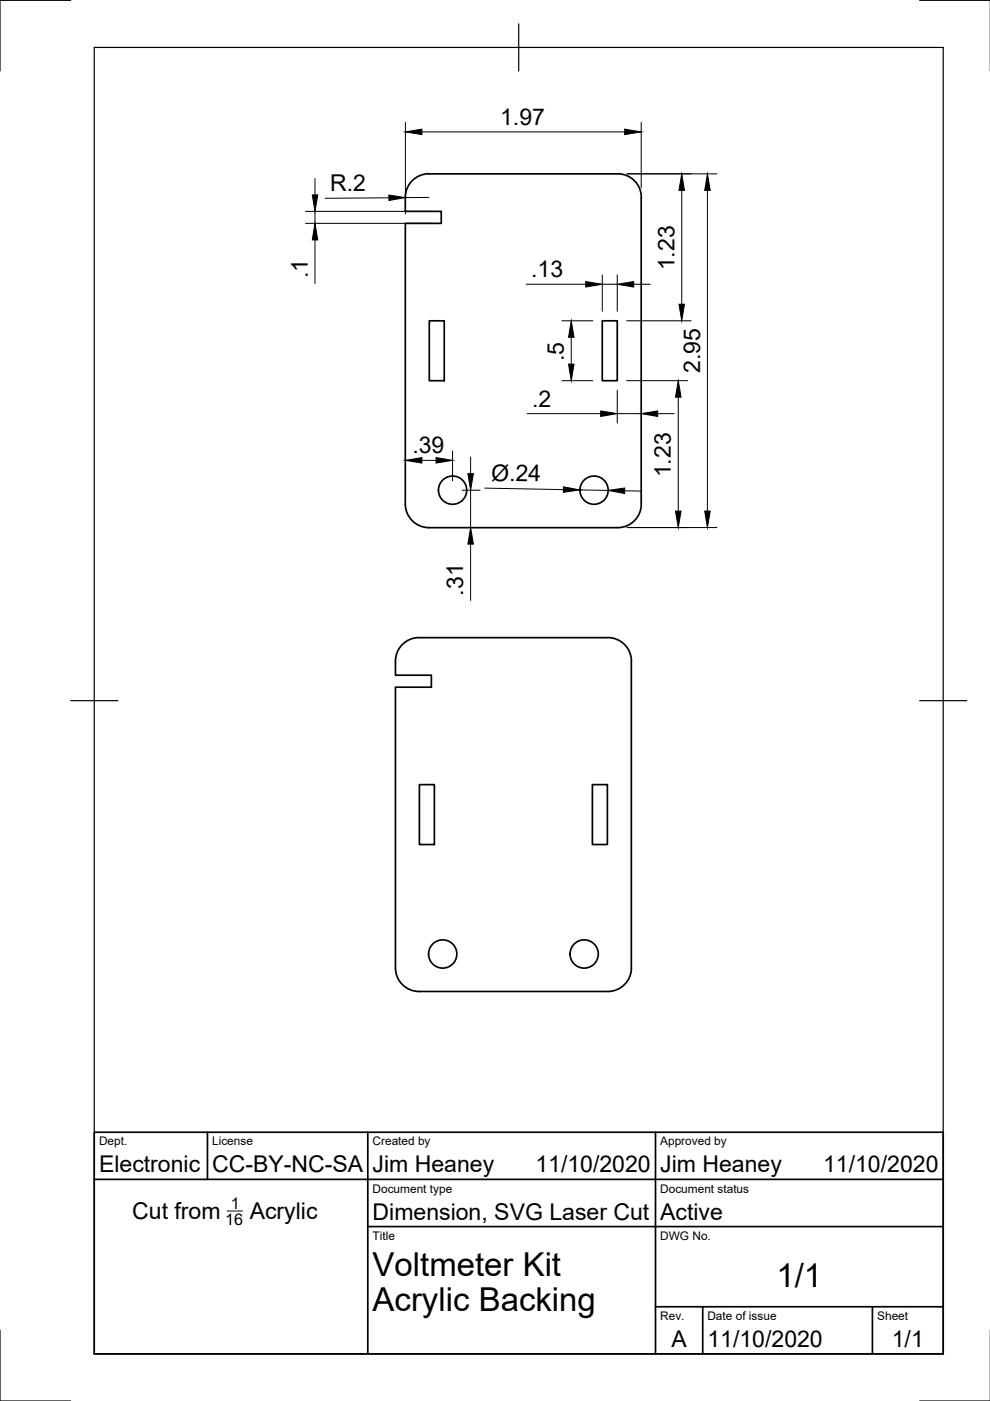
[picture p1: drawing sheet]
<svg xmlns="http://www.w3.org/2000/svg" width="210mm" height="297mm" viewBox="0 0 210 297" stroke-linecap="round" stroke-linejoin="round" font-family="sans-serif">
<!-- layer: Visible -->
<g fill="none" stroke="#000" stroke-width=".36">
<path d="M85.9 41.9v2.9h7.7v2.6h-7.7v59.5a5 5 0 0 0 5 5h40.1a5 5 0 0 0 5-5v-65M85.9 41.8a5 5 0 0 1 5-5l40.1 .1a5 5 0 0 1 5 4.9M91 68h3.2v12.7h-3.2zM127.7 68h3.2v12.7h-3.2zM88.8 135.2h40.1M88.8 135.2a5 5 0 0 0-5 5v3h7.7v2.5h-7.7v59.5M128.9 135.2a5 5 0 0 1 5 5M133.9 140.2v65M88.9 166.4h3.2v12.7h-3.2zM125.6 166.4h3.2v12.7h-3.2zM83.8 205.2a5 5 0 0 0 5 5h40.1a5 5 0 0 0 5-5"/>
<circle cx="96" cy="103.9" r="3"/>
<circle cx="126" cy="103.9" r="3"/>
<circle cx="93.9" cy="202.3" r="3"/>
<circle cx="123.9" cy="202.3" r="3"/>
</g>
<!-- layer: Border -->
<path d="M15 .1h-15v15M20 10.1h180v276.9h-180zM110 5.1v10M195 .1h15M15 148.6h10M195 148.6h10M0 282.1v14.9h15M195 297h15" fill="none" stroke="#000" stroke-width=".25"/>
<!-- layer: Dimensions -->
<g fill="none" stroke="#000" stroke-width=".21">
<path d="M66.8 37.8v3.5M86 26v19.4M89.5 28h42.9M132.9 36.9h19.1M136 26v13.9M64.8 44.8h26.8M64.8 47.4h26.8M66.8 44.8v2.6M66.8 50.9v9.2M82.4 41.9l-13.5 .1M91 41.9h-5M127.7 58.3v7.7"/>
<path d="M130.9 58.3v7.7M144.5 40.4v24.1M150 40.4v68M111.6 60.3h12.6M119.1 68h6.6M121.1 71.5v5.7M127.7 60.3h3.2M132.9 68h13.6M134.4 60.3h3.5M89.5 97.6h3M95.9 95.6v6.3M99.8 96.9v3.5"/>
<path d="M111.8 87.7h15.6M119.1 80.7h6.6M130.9 82.7v7M130.9 87.7h5.1M132.9 80.7h12.9M139.4 87.7h3.5M143.8 84.2v24.2M97.8 111.9h.9M98 103.9h3.8M99.8 103.9v8M99.8 115.4v11.9M102.8 103.5l16.6 .3"/>
<path d="M123 103.9l5.9 .1M132.4 104.1h3.6M132.9 111.9h19.1"/>
</g>
<g fill="#000" stroke="#000" stroke-width=".21">
<path d="M86 28l3.5-.6v1.1zM132.4 27.4l3.6 .6-3.6 .5zM66.2 41.3h1.2l-.6 3.5zM66.8 47.4l.6 3.5h-1.2zM82.4 41.3l3.6 .6-3.5 .6zM124.2 59.7l3.5 .6-3.5 .6zM130.9 60.3l3.5-.6v1.2zM144.5 36.9l.6 3.5h-1.1zM150 36.9l.6 3.5h-1.2zM120.5 77.2h1.2l-.6 3.5zM121.1 68l.6 3.5h-1.2zM144 64.5h1.1l-.6 3.5z"/>
<path d="M86 97.6l3.5-.6v1.2zM92.5 97l3.4 .6-3.4 .6zM127.4 87.1l3.5 .6-3.5 .6zM136 87.7l3.4-.6v1.2zM143.8 80.7l.6 3.5h-1.2zM99.2 100.4h1.2l-.6 3.5zM99.8 111.9l.6 3.5h-1.2zM119.5 103.2l3.5 .7-3.6 .5zM128.9 104l3.6-.5-.1 1.1zM143.2 108.4h1.2l-.6 3.5zM149.4 108.4h1.2l-.6 3.5z"/>
</g>
<!-- layer: TitleBlock -->
<path d="M20 240.1h180v46.9h-180zM20 250h180M44 240.1v9.9M78 240.1v46.9M139 240.1v46.9M78 260.1h122M139 277.1h61M149 277.1v9.9M185 277.1v9.9" fill="none" stroke="#000" stroke-width=".36"/>
<!-- layer: Annotations -->
<path d="M48.2 256.8h3.2" fill="none" stroke="#000" stroke-width=".21"/>
<g font-size="7">
<text x="79" y="270.6">Voltmeter Kit</text>
<text x="164.6" y="273">1/1</text>
<text x="79" y="278.1">Acrylic Backing</text>
</g>
<g font-size="4.9">
<text x="106" y="26.4">1.97</text>
<text x="70" y="40.5">R.2</text>
<text x="65.3" y="59" transform="rotate(-90 65.3 59)">.1</text>
<text x="112.6" y="58.7">.13</text>
<text x="143" y="57.3" transform="rotate(-90 143 57.3)">1.23</text>
<text x="119.5" y="76.5" transform="rotate(-90 119.5 76.5)">.5</text>
<text x="148.4" y="79.1" transform="rotate(-90 148.4 79.1)">2.95</text>
<text x="112.8" y="86.2">.2</text>
<text x="87.4" y="96">.39</text>
<text x="104.1" y="101.9" transform="rotate(1 104.1 101.9)">Ø.24</text>
<text x="142.2" y="101.2" transform="rotate(-90 142.2 101.2)">1.23</text>
<text x="98.2" y="126.3" transform="rotate(-90 98.2 126.3)">.31</text>
<text x="21" y="248.5">Electronic</text>
<text x="45" y="248.5">CC-BY-NC-SA</text>
<text x="79" y="248.5">Jim Heaney</text>
<text x="113.5" y="248.5">11/10/2020</text>
<text x="140" y="248.5">Jim Heaney</text>
<text x="174.5" y="248.5">11/10/2020</text>
<text x="28" y="258.5">Cut from</text>
<text x="52.9" y="258.5">Acrylic</text>
<text x="79" y="258.6">Dimension, SVG Laser Cut</text>
<text x="140" y="258.6">Active</text>
<text x="142.3" y="285.7">A</text>
<text x="150" y="285.5">11/10/2020</text>
<text x="189.1" y="285.7">1/1</text>
</g>
<g font-size="3.4">
<text x="49" y="256.4">1</text>
<text x="47.8" y="259.7">16</text>
</g>
<g font-size="2.5">
<text x="21" y="242.9">Dept.</text>
<text x="45" y="242.9">License</text>
<text x="79" y="242.9">Created by</text>
<text x="140" y="242.9">Approved by</text>
<text x="79" y="252.8">Document type</text>
<text x="140" y="252.8">Document status</text>
<text x="79" y="262.9">Title</text>
<text x="140" y="262.9">DWG No.</text>
<text x="140" y="279.9">Rev.</text>
<text x="150" y="279.9">Date of issue</text>
<text x="186" y="279.9">Sheet</text>
</g>
</svg>
